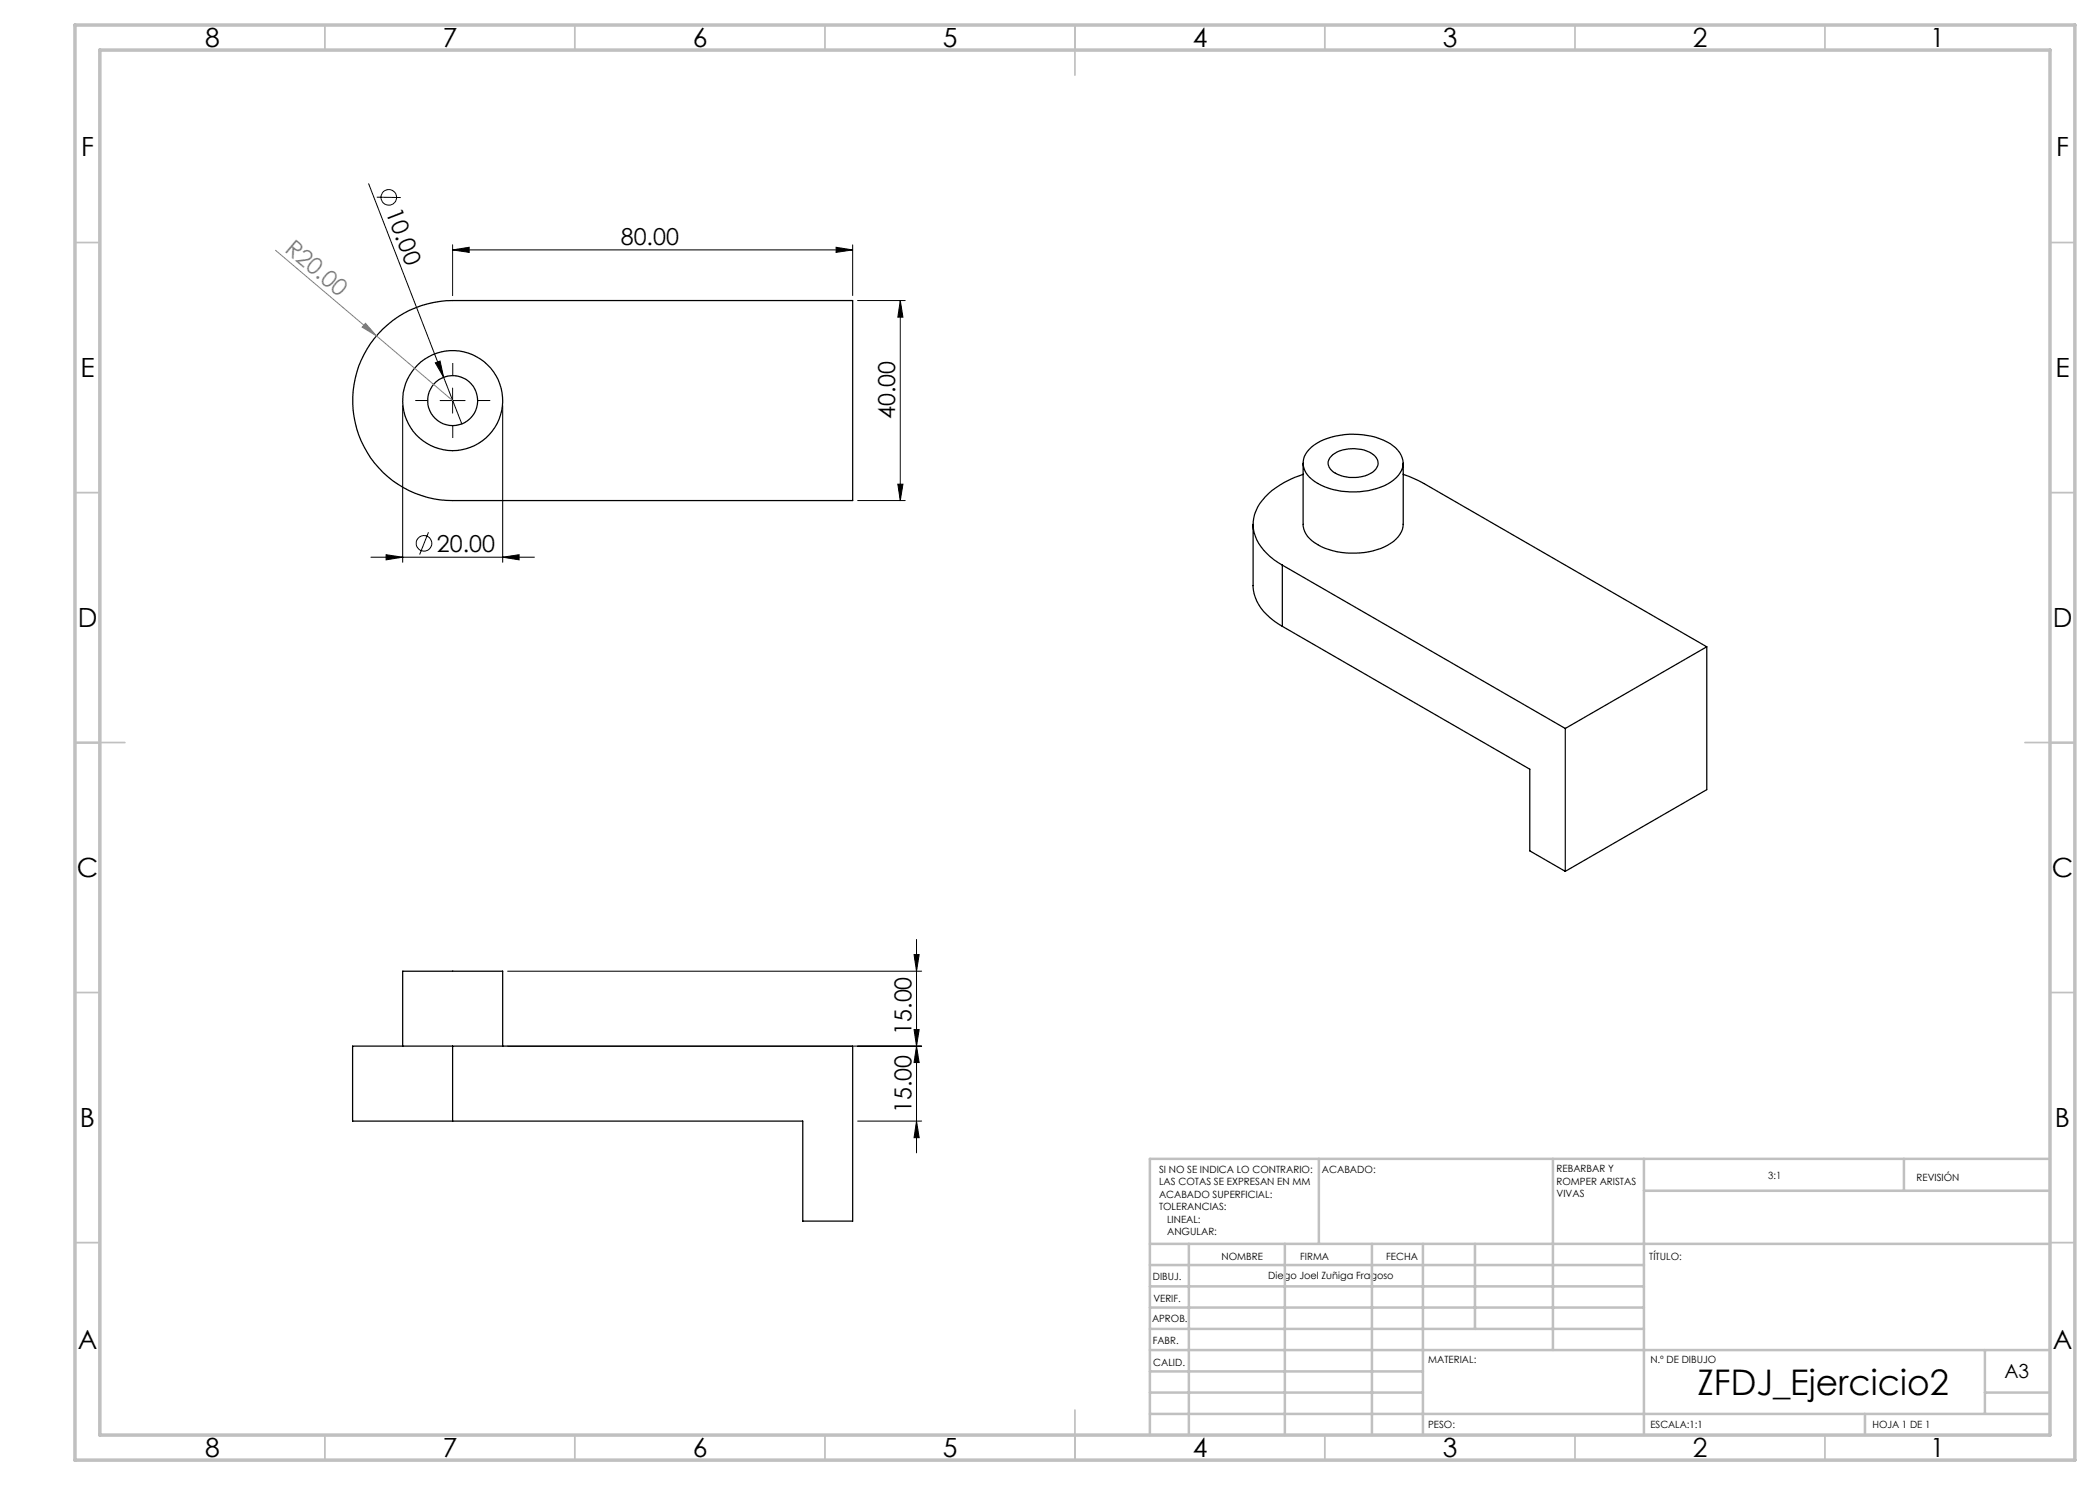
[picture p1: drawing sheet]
<svg xmlns="http://www.w3.org/2000/svg" width="420mm" height="297mm" viewBox="0 0 420 297" stroke-linecap="round" stroke-linejoin="round" font-family="sans-serif">
<g fill="none" stroke="#000" stroke-width=".25">
<path d="M76.6 65.8a20.2 20.2 0 0 1 13.9-5.7h80v40h-80a20 20 0 0 1-18.5-12.5 20 20 0 0 1 4.6-21.8zM260.6 92.6v12.3a4.7 4.7 0 0 0 3 4 15.4 15.4 0 0 0 14.6-.2 4.8 4.8 0 0 0 2.4-3.8v-12.3M260.6 94.9a16.1 16.1 0 0 0-9.1 6.5 7.4 7.4 0 0 0 1.9 9.3l1.4 1.2 1.7 1.1M261.8 89.9a12.7 12.7 0 0 1 9.8-3 10.8 10.8 0 0 1 8.3 3.6 3.8 3.8 0 0 1-1.2 5.5 14.6 14.6 0 0 1-12.2 1.9 8 8 0 0 1-5.6-3.9 3.6 3.6 0 0 1 .9-4.1zM266.6 90.9a7.4 7.4 0 0 1 8.2 .1 2.02 2.02 0 0 1-.3 3.5 7.5 7.5 0 0 1-8.2-.4 1.91 1.91 0 0 1 .3-3.2zM280.6 94.9l4.2 1.8 56.5 32.7M250.6 104.9v12.2a8.6 8.6 0 0 0 3.4 6.5l2.5 1.7M256.5 113l56.6 32.7M256.5 113v12.3M256.5 125.3l49.5 28.5v16.4l7.1 4.1M341.3 129.4l-28.2 16.3M341.3 129.4v28.5l-28.2 16.4"/>
<path d="M313.1 145.7v28.6M80.5 209.2v-15h20v15M90.5 209.2h-20v15h20M90.5 209.2v15M90.5 209.2h80v35h-10v-20h-70"/>
<circle cx="90.5" cy="80.1" r="5"/>
<circle cx="90.5" cy="80.1" r="10"/>
</g>
<g fill="none" stroke="#000" stroke-width=".2">
<path d="M73.7 36.8l15 38.7M75.4 39.4l4.8 .1M90.5 50l3.3-.5v1zM90.5 49v10.1M90.5 50h80M167.2 49.5l3.3 .5-3.3 .5zM170.5 49v10.1M87.1 72.6l.9-.4 .7 3.3zM88.7 75.5l3.7 9.3M90.5 77.6v5M171.5 60.1h9.5M180.1 60.1l.5 3.3h-1z"/>
<path d="M180.1 60.1v40M80.5 81.1v31.4M88 80.1h5M100.5 81.1v31.4M179.6 96.8h1l-.5 3.3zM74.2 111.4h32.7M77.2 110.9l3.3 .5-3.3 .6zM85.7 106.5l-1.8 4.4M100.5 111.4l3.3-.5v1.1zM171.5 100.1h9.5M101.5 194.2h82.8M182.8 190.9h1l-.5 3.3z"/>
<path d="M183.3 187.9v42.7M101.5 209.2h82.8M182.8 205.9h1l-.5 3.3zM183.3 209.2l.5 3.3h-1zM171.5 224.2h12.8M183.3 224.2l.5 3.3h-1z"/>
<circle cx="77.7" cy="39.5" r="1.55"/>
<circle cx="84.8" cy="108.7" r="1.55"/>
</g>
<path d="M55.1 50.1l20.2 17.1M73.1 64.7l2.2 2.5-2.9-1.8zM75.3 67.2l15.2 12.9" fill="none" stroke="#808080" stroke-width=".2"/>
<path d="M90.6 75.1v-2.5M85.6 80.1h-2.5M90.6 85.1v2.5M95.6 80.1h2.5" fill="none" stroke="#000" stroke-width=".2" stroke-dasharray="15.2 1.3 1.3 1.3" stroke-linecap="butt"/>
<g fill="none" stroke="#c0c0c0" stroke-width=".35">
<path d="M65 5v5M115 5v5M165 5v5M215 5v10M265 5v5M315 5v5M365 5v5M15 48.5h5M410 48.5h5M15 98.5h5M410 98.5h5M15 148.5h10"/>
<path d="M405 148.5h10M15 198.5h5M410 198.5h5M15 248.5h5M410 248.5h5M65 287v5M115 287v5M165 287v5M215 282v10M265 287v5M315 287v5M365 287v5"/>
</g>
<g fill="none" stroke="#c0c0c0" stroke-width=".5">
<path d="M263.8 231.8v17M310.6 231.8v38.2M328.8 231.8v55.2M328.8 238.2h81.2M380.8 231.8v6.4M410 231.8h-180v55.2M230 248.8h180M230 257.3h98.8M230 253h98.8M237.8 248.8v38.2M257 248.8v38.2M274.4 248.8v38.2"/>
<path d="M284.6 248.8v38.2M295 248.8v17M230 265.8h98.8M230 261.5h98.8M230 278.5h54.6M230 274.3h54.6M230 270h180M397 278.5h13M397 270v12.8M230 282.8h180M373 282.8v4.2"/>
</g>
<path d="M15 5h400v287h-400zM20 10h390v277h-390z" fill="none" stroke="#c0c0c0" stroke-width=".7"/>
<g fill="#000">
<path d="M87.1 72.6l.9-.4 .7 3.3z"/>
<path d="M90.5 50l3.3-.5v1zM167.2 49.5l3.3 .5-3.3 .5z"/>
<path d="M180.1 60.1l.5 3.3h-1zM179.6 96.8h1l-.5 3.3z"/>
<path d="M77.2 110.9l3.3 .5-3.3 .6zM100.5 111.4l3.3-.5v1.1z"/>
<path d="M183.3 224.2l.5 3.3h-1zM182.8 205.9h1l-.5 3.3zM183.3 209.2l.5 3.3h-1zM182.8 190.9h1l-.5 3.3z"/>
</g>
<path d="M73.1 64.7l2.2 2.5-2.9-1.8z" fill="#808080"/>
<text font-size="7.1" x="339.5" y="279">ZFDJ_Ejercicio2</text>
<g font-size="5.3">
<text x="41" y="9.5">8</text>
<text x="88.5" y="9.5">7</text>
<text x="138.5" y="9.5">6</text>
<text x="188.5" y="9.5">5</text>
<text x="238.5" y="9.5">4</text>
<text x="288.5" y="9.5">3</text>
<text x="338.5" y="9.5">2</text>
<text x="386" y="9.5">1</text>
<text x="16.2" y="31.2">F</text>
<text x="411.2" y="31.2">F</text>
<text x="16.1" y="75.5">E</text>
<text x="411.1" y="75.5">E</text>
<text x="15.5" y="125.5">D</text>
<text x="410.5" y="125.5">D</text>
<text x="15.4" y="175.5">C</text>
<text x="410.4" y="175.5">C</text>
<text x="16" y="225.5">B</text>
<text x="411" y="225.5">B</text>
<text x="15.5" y="269.7">A</text>
<text x="410.5" y="269.7">A</text>
<text x="41" y="291.5">8</text>
<text x="88.5" y="291.5">7</text>
<text x="138.5" y="291.5">6</text>
<text x="188.5" y="291.5">5</text>
<text x="238.5" y="291.5">4</text>
<text x="288.5" y="291.5">3</text>
<text x="338.5" y="291.5">2</text>
<text x="386" y="291.5">1</text>
</g>
<g font-size="4.7">
<text x="77.1" y="42.5" transform="rotate(69 77.1 42.5)">10.00</text>
<text x="124.2" y="48.9">80.00</text>
<text x="179.1" y="83.9" transform="rotate(-90 179.1 83.9)">40.00</text>
<text x="87.4" y="110.4">20.00</text>
<text x="182.3" y="207" transform="rotate(-90 182.3 207)">15.00</text>
<text x="182.3" y="222.7" transform="rotate(-90 182.3 222.7)">15.00</text>
</g>
<text font-size="4.7" fill="#808080" x="56.8" y="50.1" transform="rotate(40 56.8 50.1)">R20.00</text>
<text font-size="3.9" x="400.9" y="275.5">A3</text>
<g font-size="2">
<text x="231.8" y="234.6">SI NO SE INDICA LO CONTRARIO:</text>
<text x="231.8" y="237.1">LAS COTAS SE EXPRESAN EN MM</text>
<text x="231.8" y="239.6">ACABADO SUPERFICIAL:</text>
<text x="264.4" y="234.6">ACABADO:</text>
<text x="311.3" y="234.5">REBARBAR Y</text>
<text x="311.3" y="237">ROMPER ARISTAS</text>
<text x="311.3" y="239.5">VIVAS</text>
<text x="353.7" y="235.8">3:1</text>
<text x="383.3" y="236.2">REVISIÓN</text>
<text x="231.8" y="242.1">TOLERANCIAS:</text>
<text x="233.4" y="244.6">LINEAL:</text>
<text x="233.4" y="247.1">ANGULAR:</text>
<text x="244.3" y="252">NOMBRE</text>
<text x="260" y="251.9">FIRMA</text>
<text x="277.2" y="251.9">FECHA</text>
<text x="329.9" y="251.9">TÍTULO:</text>
<text x="230.6" y="256.1">DIBUJ.</text>
<text x="253.7" y="255.9">Diego Joel Zuñiga Fragoso</text>
<text x="230.7" y="260.3">VERIF.</text>
<text x="230.4" y="264.4">APROB.</text>
<text x="230.5" y="268.8">FABR.</text>
<text x="230.7" y="273.1">CALID.</text>
<text x="285.6" y="272.5">MATERIAL:</text>
<text x="330.1" y="272.5">N.º DE DIBUJO</text>
<text x="285.6" y="285.5">PESO:</text>
<text x="330.1" y="285.6">ESCALA:1:1</text>
<text x="374.5" y="285.6">HOJA 1 DE 1</text>
</g>
</svg>
